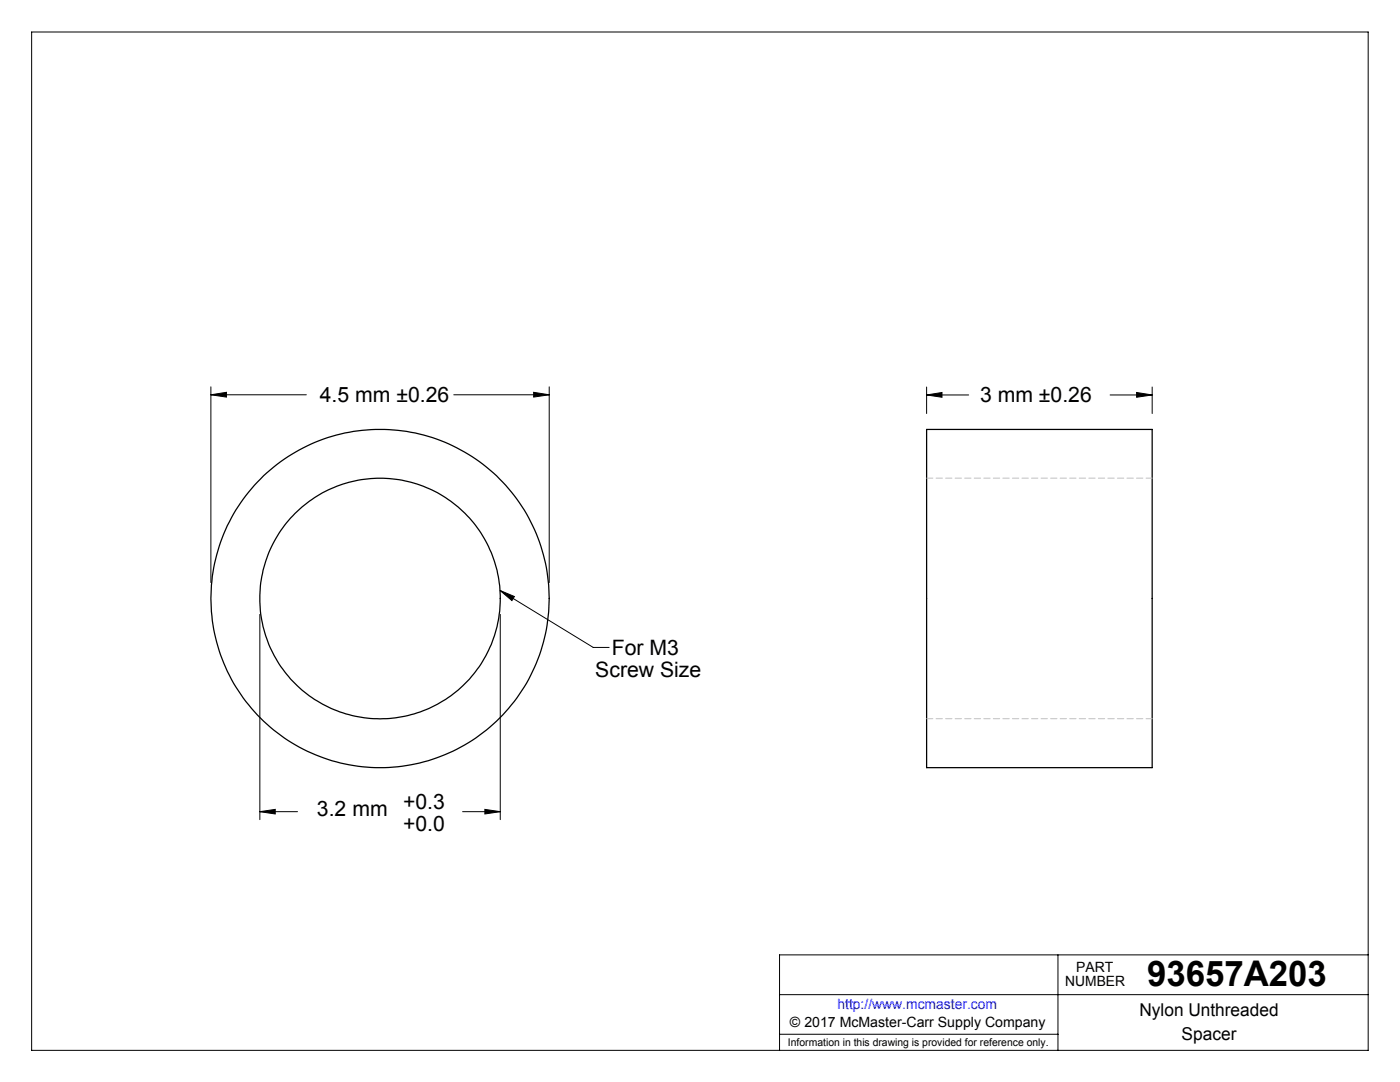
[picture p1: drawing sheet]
<svg xmlns="http://www.w3.org/2000/svg" width="279mm" height="216mm" viewBox="0 0 279 216" stroke-linecap="round" stroke-linejoin="round" font-family="sans-serif">
<g fill="none" stroke="#000" stroke-width=".2">
<path d="M6.3 6.4h266.7v203.2h-266.7zM42.1 78.8l3.1-.5v.9zM42.1 77.2v39M42.1 78.8h19M90.6 78.8h19M106.5 78.3l3.1 .5-3.1 .4zM109.6 77.2v39M184.9 78.8l3.1-.5v1zM184.9 77.2v5.3M184.9 78.8h8.4M221.5 78.8h8.4M226.8 78.3l3.1 .5-3.1 .5z"/>
<path d="M229.9 77.2v5.3M99.8 117.8l2.9 1.2-.5 .8zM99.8 117.8l18.6 11.4h3.2M51.9 122.6v40.9M99.8 122.6v40.9M51.9 162l3-.5v.9zM51.9 162h7.5M92.3 162h7.5M96.8 161.5l3 .5-3 .4zM155.6 198.5h117.4M211.1 190.5v19.1M273 190.5h-117.4v19.1"/>
<path d="M155.6 206.4h55.5"/>
</g>
<g fill="#000">
<path d="M99.8 117.8l2.9 1.2-.5 .8z"/>
<path d="M42.1 78.8l3.1-.5v.9zM106.5 78.3l3.1 .5-3.1 .4zM51.9 162l3-.5v.9zM96.8 161.5l3 .5-3 .4zM226.8 78.3l3.1 .5-3.1 .5zM184.9 78.8l3.1-.5v1z"/>
</g>
<g fill="none" stroke="#000" stroke-width=".25">
<path d="M184.9 85.7h45v67.5h-45z"/>
<circle cx="75.8" cy="119.4" r="24"/>
<circle cx="75.9" cy="119.4" r="33.7"/>
</g>
<path d="M229.9 95.4h-45M184.9 143.4h45" fill="none" stroke="#c0c0c0" stroke-width=".2" stroke-dasharray="1.3 .6"/>
<text font-size="7.1" x="228.9" y="196.8">93657A203</text>
<g font-size="4.2">
<text x="63.8" y="80.2">4.5 mm ±0.26</text>
<text x="195.6" y="80.2">3 mm ±0.26</text>
<text x="122.1" y="130.8">For M3</text>
<text x="118.8" y="135">Screw Size</text>
<text x="80.4" y="161.5">+0.3</text>
<text x="63.3" y="162.8">3.2 mm</text>
<text x="80.4" y="165.8">+0.0</text>
</g>
<g font-size="3.5">
<text x="227.4" y="202.8">Nylon Unthreaded</text>
<text x="235.8" y="207.5">Spacer</text>
</g>
<g font-size="2.8">
<text x="212.6" y="196.8">NUMBER</text>
<text x="214.8" y="194">PART</text>
<text x="157.7" y="205">© 2017 McMaster-Carr Supply Company</text>
</g>
<text font-size="2.8" fill="#00f" x="167.1" y="201.4">http://www.mcmaster.com</text>
<text font-size="2.1" x="157.3" y="208.6">Information in this drawing is provided for reference only.</text>
</svg>
